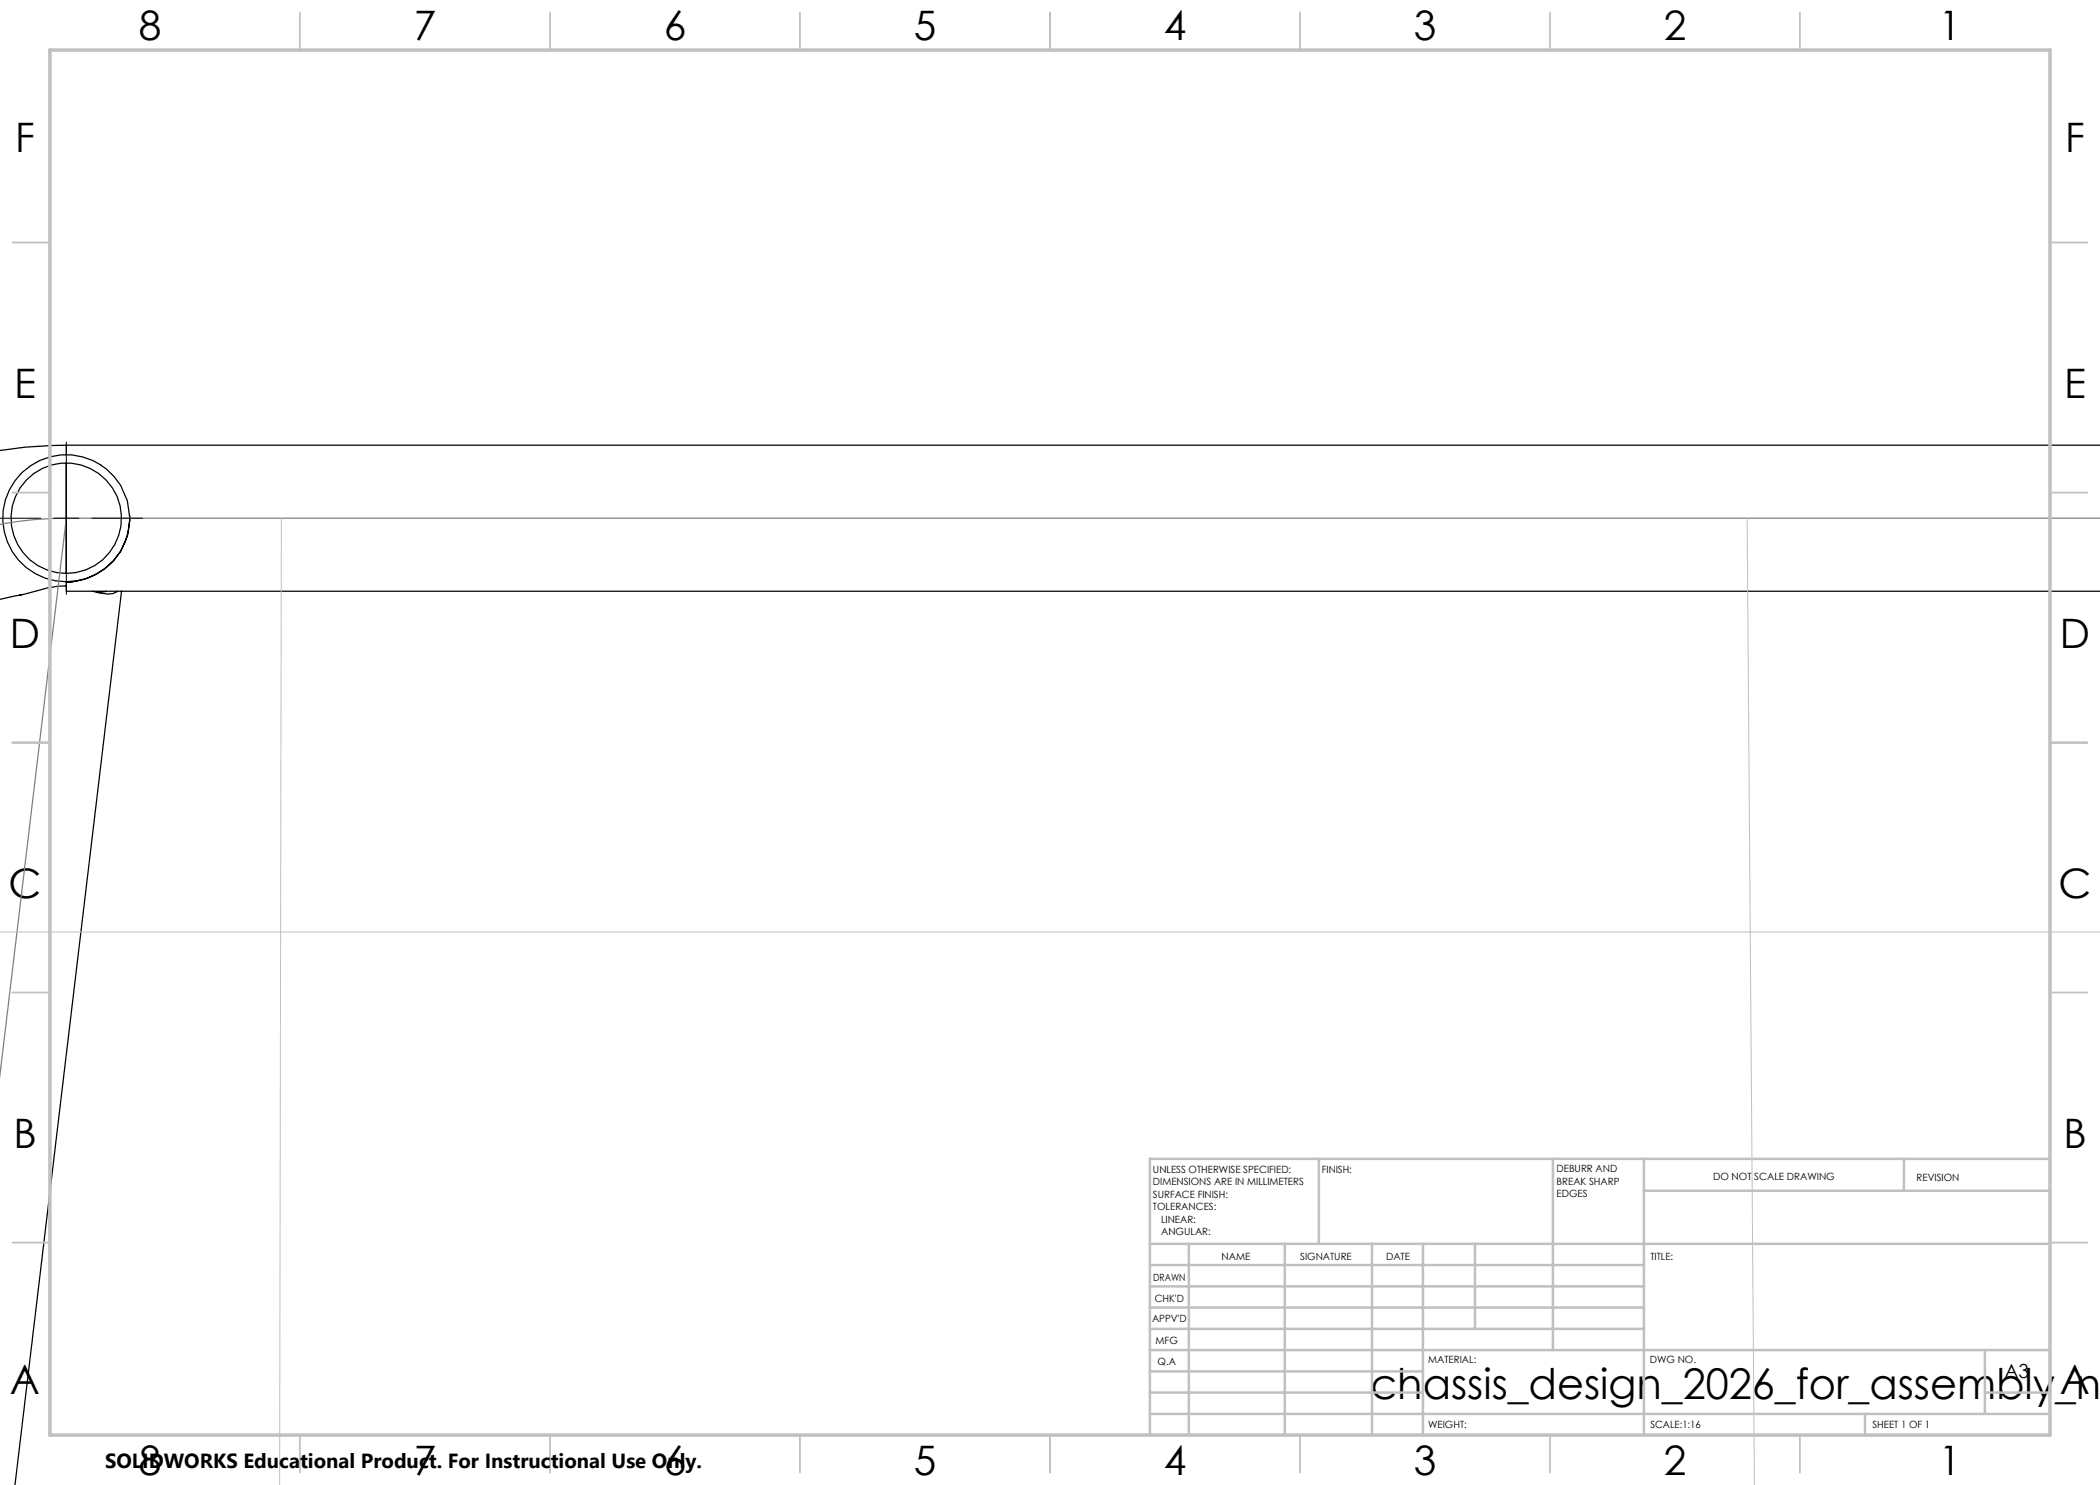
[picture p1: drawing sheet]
<svg xmlns="http://www.w3.org/2000/svg" width="420mm" height="297mm" viewBox="0 0 420 297" stroke-linecap="round" stroke-linejoin="round" font-family="sans-serif">
<g fill="none" stroke="#000" stroke-width=".25">
<path d="M13.3 89h406.7M13.3 89a80.3 80.3 0 0 0-13.4 1.1M13.3 92.6v22.1M13.3 89v1.9M20.2 93.1a12.7 12.7 0 0 1 5.2 14.3 12.7 12.7 0 0 1-12.1 9v1.8h406.7M20.3 93.1a12.7 12.7 0 0 0-19.2 6.9 12.7 12.7 0 0 0 12.2 16.3M4.3 119l-4.4 .9M13.3 117.2h-1.6l-2.2 .4-5.6 1.4M13.3 116.3h1.3M18.5 118.2l1.4 .4a3.6 3.6 0 0 0 3.6-.4M21.2 118.2l-1.8 .3M24.3 118.2l-21.3 178.9"/>
<path d="M25.9 103a12.7 12.7 0 0 1-12.6 13.3"/>
<circle cx="13.3" cy="103.6" r="11"/>
</g>
<path d="M13.3 103.6h406.7M13.3 103.6h-1.2a70.3 70.3 0 0 0-12.1 1.3M13.3 103.6l-13.4 111.7" fill="none" stroke="#808080" stroke-width=".25"/>
<path d="M56.3 103.6l-.4 193.5M349.4 103.6l1.5 193.5M-.1 186.4h420.1" fill="none" stroke="#c0c0c0" stroke-width=".2"/>
<g fill="none" stroke="#c0c0c0" stroke-width=".35">
<path d="M60 2.5v7.5M110 2.5v7.5M160 2.5v7.5M210 2.5v7.5M260 2.5v7.5M310 2.5v7.5M360 2.5v7.5M2.5 48.5h7.5M410 48.5h7.5M2.5 98.5h7.5M410 98.5h7.5M2.5 148.5h7.5"/>
<path d="M410 148.5h7.5M2.5 198.5h7.5M410 198.5h7.5M2.5 248.5h7.5M410 248.5h7.5M60 287v7.5M110 287v7.5M160 287v7.5M210 287v7.5M260 287v7.5M310 287v7.5M360 287v7.5"/>
</g>
<g fill="none" stroke="#c0c0c0" stroke-width=".5">
<path d="M263.8 231.8v17M310.6 231.8v38.2M328.8 231.8v55.2M328.8 238.2h81.2M380.8 231.8v6.4M410 231.8h-180v55.2M230 248.8h180M230 257.3h98.8M230 253h98.8M237.8 248.8v38.2M257 248.8v38.2M274.4 248.8v38.2"/>
<path d="M284.6 248.8v38.2M295 248.8v17M230 265.8h98.8M230 261.5h98.8M230 278.5h54.6M230 274.3h54.6M230 270h180M397 278.5h13M397 270v12.8M230 282.8h180M373 282.8v4.2"/>
</g>
<path d="M10 10h400v277h-400z" fill="none" stroke="#c0c0c0" stroke-width=".7"/>
<path d="M13.3 88.4v10.2M-.1 103.6h8.3M10.7 103.6h5.1M13.3 101.1v5.1M13.3 108.7v10.2M18.3 103.6h10.2" fill="none" stroke="#000" stroke-width=".2"/>
<text font-size="8.5" x="274.1" y="279.7">chassis_design_2026_for_assembly_ne</text>
<g font-size="8.1">
<text x="27.7" y="8">8</text>
<text x="82.7" y="8">7</text>
<text x="132.7" y="8">6</text>
<text x="182.7" y="8">5</text>
<text x="232.7" y="8">4</text>
<text x="282.7" y="8">3</text>
<text x="332.7" y="8">2</text>
<text x="387.7" y="8">1</text>
<text x="3" y="30.4">F</text>
<text x="413" y="30.4">F</text>
<text x="2.8" y="79.6">E</text>
<text x="412.8" y="79.6">E</text>
<text x="2" y="129.6">D</text>
<text x="412" y="129.6">D</text>
<text x="1.7" y="179.6">C</text>
<text x="411.7" y="179.6">C</text>
<text x="2.7" y="229.6">B</text>
<text x="412.7" y="229.6">B</text>
<text x="2" y="278.9">A</text>
<text x="412" y="278.9">A</text>
<text x="27.7" y="295">8</text>
<text x="82.7" y="295">7</text>
<text x="132.7" y="295">6</text>
<text x="182.7" y="295">5</text>
<text x="232.7" y="295">4</text>
<text x="282.7" y="295">3</text>
<text x="332.7" y="295">2</text>
<text x="387.7" y="295">1</text>
</g>
<text font-size="4.1" x="21" y="293.7">SOLIDWORKS Educational Product. For Instructional Use Only.</text>
<text font-size="3.9" x="400.9" y="275.5">A3</text>
<g font-size="2">
<text x="230.6" y="234.6">UNLESS OTHERWISE SPECIFIED:</text>
<text x="230.6" y="237.1">DIMENSIONS ARE IN MILLIMETERS</text>
<text x="230.6" y="239.6">SURFACE FINISH:</text>
<text x="264.4" y="234.6">FINISH:</text>
<text x="311.3" y="234.5">DEBURR AND</text>
<text x="311.3" y="237">BREAK SHARP</text>
<text x="311.3" y="239.5">EDGES</text>
<text x="342.6" y="236">DO NOT SCALE DRAWING</text>
<text x="383.3" y="236.2">REVISION</text>
<text x="230.6" y="242.1">TOLERANCES:</text>
<text x="232.2" y="244.6">LINEAR:</text>
<text x="232.2" y="247.1">ANGULAR:</text>
<text x="244.3" y="252">NAME</text>
<text x="260" y="251.9">SIGNATURE</text>
<text x="277.2" y="251.9">DATE</text>
<text x="330.1" y="251.9">TITLE:</text>
<text x="230.6" y="256.1">DRAWN</text>
<text x="230.9" y="260.3">CHK'D</text>
<text x="230.4" y="264.4">APPV'D</text>
<text x="231.1" y="268.8">MFG</text>
<text x="231.5" y="273">Q.A</text>
<text x="285.6" y="272.5">MATERIAL:</text>
<text x="330" y="272.5">DWG NO.</text>
<text x="285.6" y="285.5">WEIGHT:</text>
<text x="330.1" y="285.6">SCALE:1:16</text>
<text x="374.5" y="285.6">SHEET 1 OF 1</text>
</g>
</svg>
